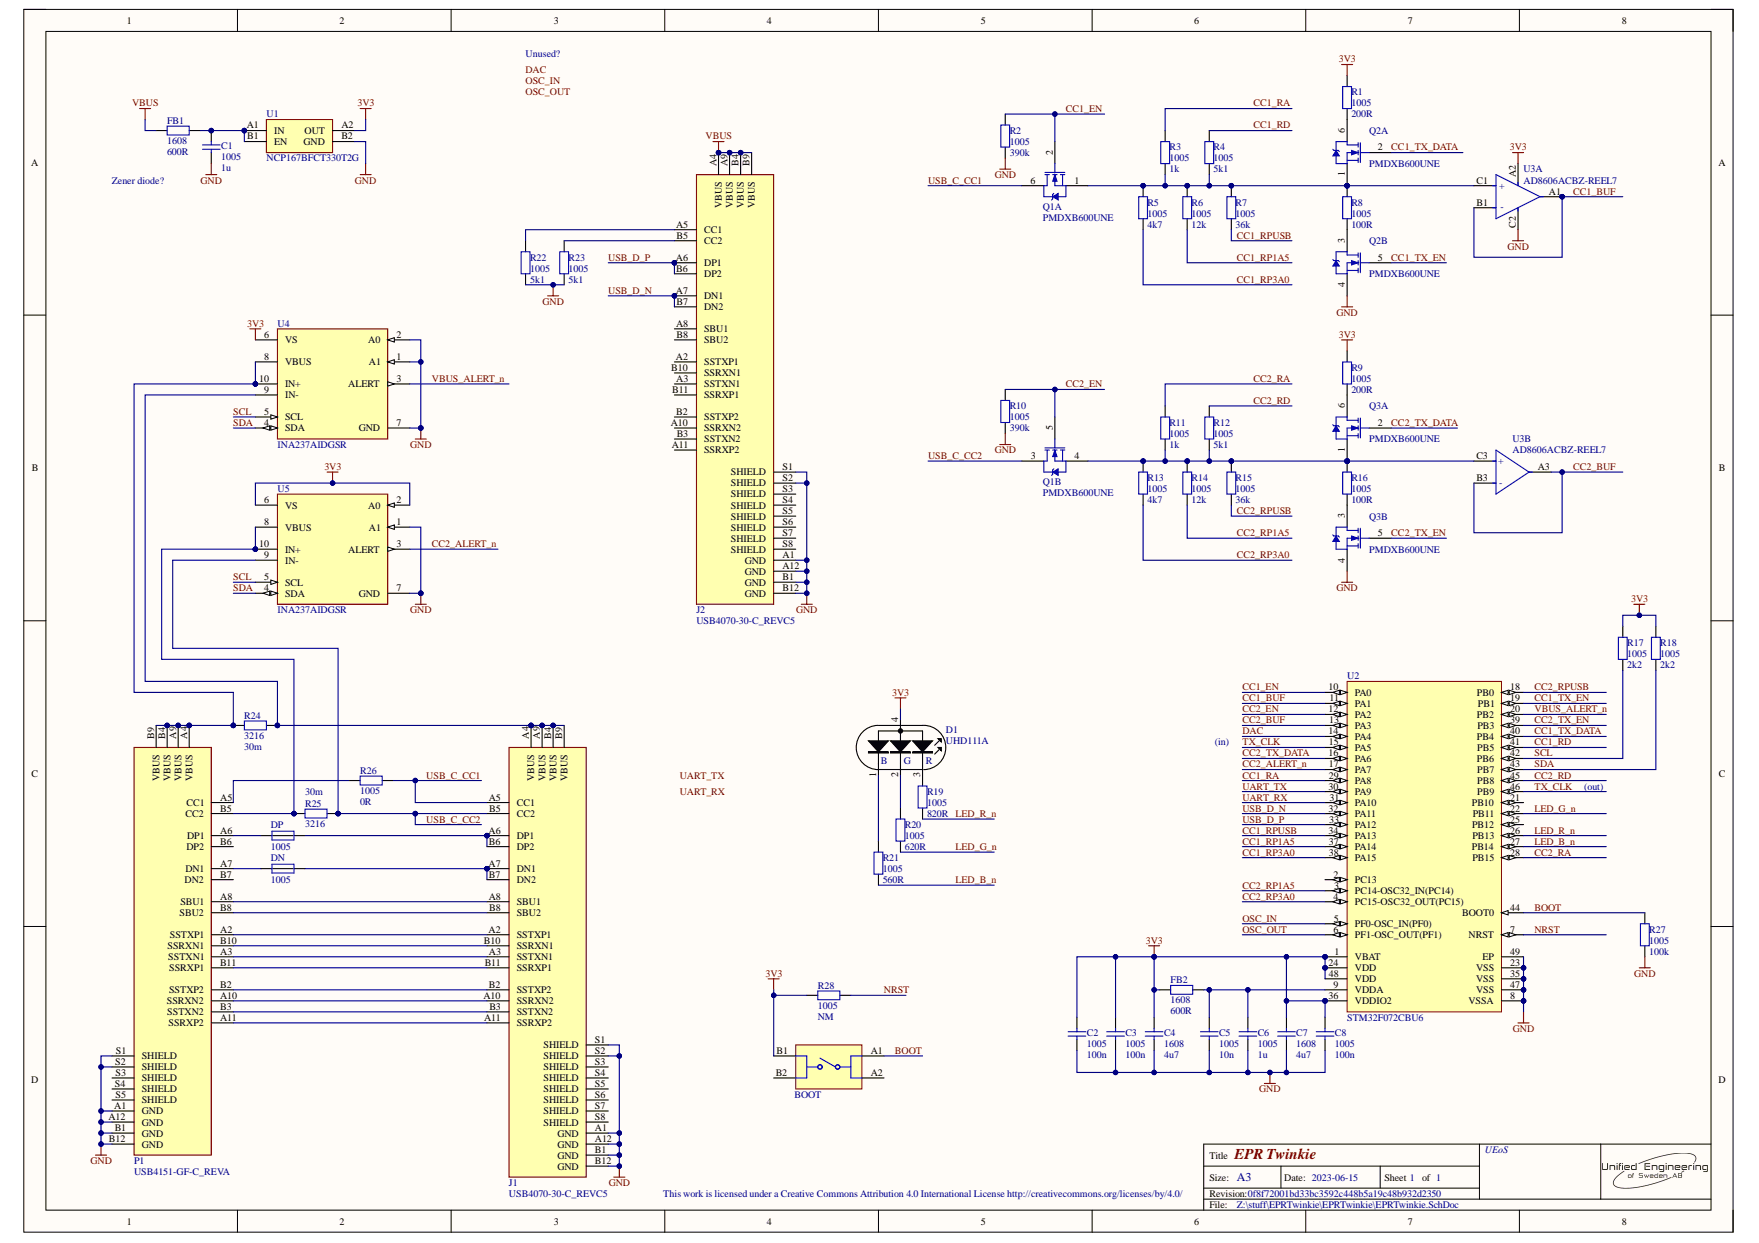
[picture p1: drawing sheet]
# Altium project EPRTwinkie.PrjPcb
1 sheet, 53 parts. Net scope: global (net labels, ports and power ports of the same name join across sheets).
Board file: EPRTwinkie.PcbDoc

## Sheet EPRTwinkie.SchDoc: EPR Twinkie
size A3; Organization: UEoS; SheetNumber: 1; SheetTotal: 1

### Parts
BOOT  434331013822  [434331013822]  (value not drawn)
C1  1005  value 1u  [CAPC1005]
C2  1005  value 100n  [CAPC1005]
C3  1005  value 100n  [CAPC1005]
C4  1608  value 4u7  [CAPC1608]
C5  1005  value 10n  [CAPC1005]
C6  1005  value 1u  [CAPC1005]
C7  1608  value 4u7  [CAPC1608]
C8  1005  value 100n  [CAPC1005]
D1  UHD111A  [Cree UHD111A]
DN  1005  [DogBone1005]  (net tie, no BOM)
DP  1005  [DogBone1005]  (net tie, no BOM)
FB1  1608  value 600R  [RESC1608]
FB2  1608  value 600R  [RESC1608]
J1  USB4070-30-C_REVC5  [GCT_USB4070-30-C_Straddle]
J2  USB4070-30-C_REVC5  [GCT_USB4070-30-C_Straddle]
P1  USB4151-GF-C_REVA  [GCT_USB4151-GF-C_STRADDLE]
Q1  PMDXB600UNE  [SON35P100X40-6N]  (parts A,B of 2)
Q2  PMDXB600UNE  [SON35P100X40-6N]  (parts A,B of 2)
Q3  PMDXB600UNE  [SON35P100X40-6N]  (parts A,B of 2)
R1  1005  value 200R  [RESC1005]
R2  1005  value 390k  [RESC1005]
R3  1005  value 1k  [RESC1005]
R4  1005  value 5k1  [RESC1005]
R5  1005  value 4k7  [RESC1005]
R6  1005  value 12k  [RESC1005]
R7  1005  value 36k  [RESC1005]
R8  1005  value 100R  [RESC1005]
R9  1005  value 200R  [RESC1005]
R10  1005  value 390k  [RESC1005]
R11  1005  value 1k  [RESC1005]
R12  1005  value 5k1  [RESC1005]
R13  1005  value 4k7  [RESC1005]
R14  1005  value 12k  [RESC1005]
R15  1005  value 36k  [RESC1005]
R16  1005  value 100R  [RESC1005]
R17  1005  value 2k2  [RESC1005]
R18  1005  value 2k2  [RESC1005]
R19  1005  value 820R  [RESC1005]
R20  1005  value 620R  [RESC1005]
R21  1005  value 560R  [RESC1005]
R22  1005  value 5k1  [RESC1005]
R23  1005  value 5k1  [RESC1005]
R24  3216  value 30m  [RESC3216]
R25  3216  value 30m  [RESC3216]
R26  1005  value 0R  [RESC1005]
R27  1005  value 100k  [RESC1005]
R28  1005  value NM  [RESC1005]
U1  NCP167BFCT330T2G  [BGA4C35P2X2_64X64X33]
U2  STM32F072CBU6  [STM-UFQFPN48_L]
U3  AD8606ACBZ-REEL7  [FP-CB-8-1-MFG]  (parts A,B of 2)
U4  INA237AIDGSR  [FP-DGS0010A-MFG]
U5  INA237AIDGSR  [FP-DGS0010A-MFG]

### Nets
3V3: BOOT.B1 C2.2 C3.2 C4.2 C7.2 C8.2 D1.4(C) FB2.2 R1.1 R9.1 R17.1 R18.2 R28.1 U1.A2(OUT) U2.1(VBAT) U2.24(VDD) U2.36(VDDIO2) U2.48(VDD) U3.A2(V+) U4.6(VS) U5.2(A0) U5.6(VS)
GND: C1.1 C2.1 C3.1 C4.1 C5.1 C6.1 C7.1 C8.1 J1.A1(GND) J1.A12(GND) J1.B1(GND) J1.B12(GND) J1.S1(SHIELD) J1.S2(SHIELD) J2.A1(GND) J2.A12(GND) J2.B1(GND) J2.B12(GND) J2.S1(SHIELD) J2.S2(SHIELD) P1.A1(GND) P1.A12(GND) P1.B1(GND) P1.B12(GND) P1.S1(SHIELD) P1.S2(SHIELD) Q2.4(S) Q3.4(S) R2.2 R10.2 R22.2 R23.2 R27.2 U1.B2(GND) U2.8(VSSA) U2.23(VSS) U2.35(VSS) U2.47(VSS) U2.49(EP) U3.C2(V-) U4.1(A1) U4.2(A0) U4.7(GND) U5.1(A1) U5.7(GND)
VBUS: FB1.2 J2.A4(VBUS) J2.A9(VBUS) J2.B4(VBUS) J2.B9(VBUS)
BOOT: BOOT.A1 R27.1 U2.44(BOOT0)
CC1_BUF: U2.11(PA1) U3.A1(OUTA) U3.B1(-INA)
CC1_EN: Q1.2(G) R2.1 U2.10(PA0)
CC1_RA: R3.1 U2.29(PA8)
CC1_RD: R4.1 U2.41(PB5)
CC1_RP1A5: R6.2 U2.37(PA14)
CC1_RP3A0: R5.2 U2.38(PA15)
CC1_RPUSB: R7.2 U2.34(PA13)
CC1_TX_DATA: Q2.2(G) U2.40(PB4)
CC1_TX_EN: Q2.5(G) U2.19(PB1)
CC2_ALERT_n: U2.17(PA7) U5.3(ALERT)
CC2_BUF: U2.13(PA3) U3.A3(OUTB) U3.B3(-INB)
CC2_EN: Q1.5(G) R10.1 U2.12(PA2)
CC2_RA: R11.1 U2.28(PB15)
CC2_RD: R12.1 U2.45(PB8)
CC2_RP1A5: R14.2 U2.3(PC14-OSC32_IN(PC14))
CC2_RP3A0: R13.2 U2.4(PC15-OSC32_OUT(PC15))
CC2_RPUSB: R15.2 U2.18(PB0)
CC2_TX_DATA: Q3.2(G) U2.16(PA6)
CC2_TX_EN: Q3.5(G) U2.39(PB3)
DAC: U2.14(PA4)
LED_B_n: R21.2 U2.27(PB14)
LED_G_n: R20.2 U2.22(PB11)
LED_R_n: R19.2 U2.26(PB13)
NRST: R28.2 U2.7(NRST)
OSC_IN: U2.5(PF0-OSC_IN(PF0))
OSC_OUT: U2.6(PF1-OSC_OUT(PF1))
SCL: R17.2 U2.42(PB6) U4.5(SCL) U5.5(SCL)
SDA: R18.1 U2.43(PB7) U4.4(SDA) U5.4(SDA)
TX_CLK: U2.15(PA5) U2.46(PB9)
UART_RX: U2.31(PA10)
UART_TX: U2.30(PA9)
USB_C_CC1: J1.A5(CC1) Q1.6(D) R26.2
USB_C_CC2: J1.B5(CC2) Q1.3(D) R25.2 U5.9(IN-)
USB_D_N: J2.A7(DN1) J2.B7(DN2) U2.32(PA11)
USB_D_P: J2.A6(DP1) J2.B6(DP2) U2.33(PA12)
VBUS_ALERT_n: U2.20(PB2) U4.3(ALERT)
NetC1_2: C1.2 FB1.1 U1.A1(IN) U1.B1(EN)
NetC5_2: C5.2 C6.2 FB2.1 U2.9(VDDA)
NetD1_1: D1.1 R21.1
NetD1_2: D1.2 R20.1
NetD1_3: D1.3 R19.1
NetDN_1: DN.1(Net1) P1.A7(DN1)
NetDN_2: DN.2(Net2) J1.A7(DN1) J1.B7(DN2)
NetDP_1: DP.1(Net1) P1.A6(DP1)
NetDP_2: DP.2(Net2) J1.A6(DP1) J1.B6(DP2)
NetJ1_A2: J1.A2(SSTXP1) P1.A2(SSTXP1)
NetJ1_A3: J1.A3(SSTXN1) P1.A3(SSTXN1)
NetJ1_A4: J1.A4(VBUS) J1.A9(VBUS) J1.B4(VBUS) J1.B9(VBUS) R24.2 U4.9(IN-)
NetJ1_A8: J1.A8(SBU1) P1.A8(SBU1)
NetJ1_A10: J1.A10(SSRXN2) P1.A10(SSRXN2)
NetJ1_A11: J1.A11(SSRXP2) P1.A11(SSRXP2)
NetJ1_B2: J1.B2(SSTXP2) P1.B2(SSTXP2)
NetJ1_B3: J1.B3(SSTXN2) P1.B3(SSTXN2)
NetJ1_B8: J1.B8(SBU2) P1.B8(SBU2)
NetJ1_B10: J1.B10(SSRXN1) P1.B10(SSRXN1)
NetJ1_B11: J1.B11(SSRXP1) P1.B11(SSRXP1)
NetJ2_A5: J2.A5(CC1) R22.1
NetJ2_B5: J2.B5(CC2) R23.1
NetP1_A4: P1.A4(VBUS) P1.A9(VBUS) P1.B4(VBUS) P1.B9(VBUS) R24.1 U4.8(VBUS) U4.10(IN+)
NetP1_A5: P1.A5(CC1) R26.1
NetP1_B5: P1.B5(CC2) R25.1 U5.8(VBUS) U5.10(IN+)
NetQ1_1: Q1.1(S) Q2.1(S) R3.2 R4.2 R5.1 R6.1 R7.1 R8.1 U3.C1(+INA)
NetQ1_4: Q1.4(S) Q3.1(S) R11.2 R12.2 R13.1 R14.1 R15.1 R16.1 U3.C3(+INB)
NetQ2_3: Q2.3(D) R8.2
NetQ2_6: Q2.6(D) R1.2
NetQ3_3: Q3.3(D) R16.2
NetQ3_6: Q3.6(D) R9.2

Not connected (* = marked no-connect by the designer): BOOT A2 B2; J1 S3(SHIELD) S4(SHIELD) S5(SHIELD) S6(SHIELD) S7(SHIELD) S8(SHIELD); J2 A2(SSTXP1) A3(SSTXN1) A8(SBU1) A10(SSRXN2) A11(SSRXP2) B2(SSTXP2) B3(SSTXN2) B8(SBU2) B10(SSRXN1) B11(SSRXP1) S3(SHIELD) S4(SHIELD) S5(SHIELD) S6(SHIELD) S7(SHIELD) S8(SHIELD); P1 B6(DP2) B7(DN2) S3(SHIELD) S4(SHIELD) S5(SHIELD); U2 2(PC13) 21(PB10) 25(PB12)

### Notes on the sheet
- Unused?
- Zener diode?
- (in)
- (out)
- This work is licensed under a Creative Commons Attribution 4.0 International License http://creativecommons.org/licenses/by/4.0/
- Labels drawn without touching a wire or pin: DAC, OSC_IN, OSC_OUT, UART_RX, UART_TX
